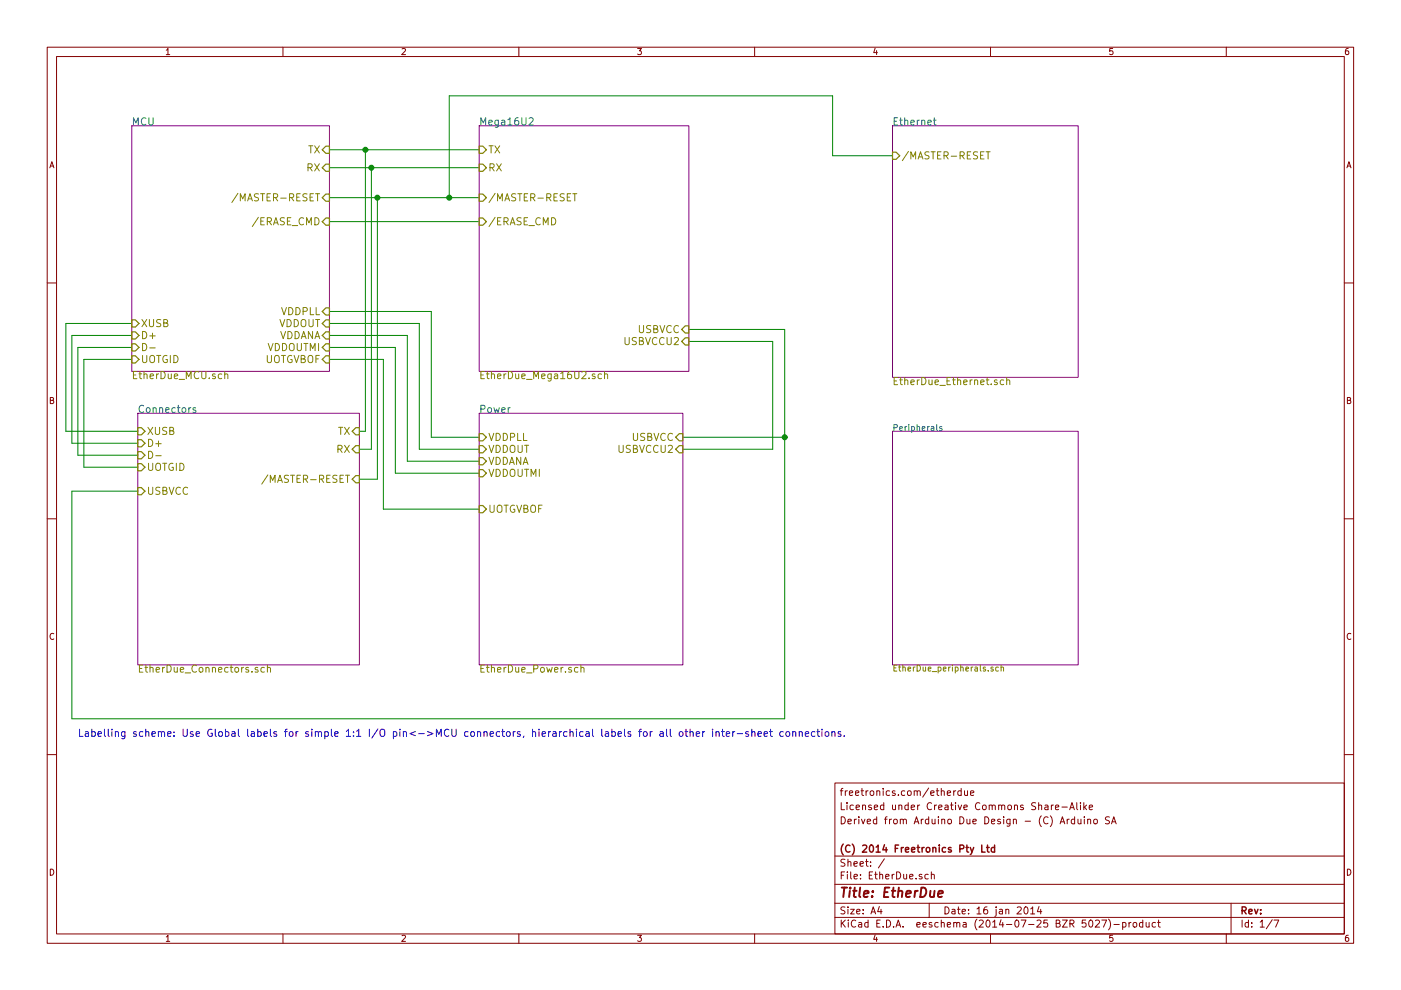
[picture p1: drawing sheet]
EESchema Schematic File Version 2
LIBS:freetronics_kicad_sch_lib
LIBS:power
LIBS:device
LIBS:transistors
LIBS:conn
LIBS:linear
LIBS:regul
LIBS:74xx
LIBS:cmos4000
LIBS:adc-dac
LIBS:memory
LIBS:xilinx
LIBS:special
LIBS:microcontrollers
LIBS:dsp
LIBS:microchip
LIBS:analog_switches
LIBS:motorola
LIBS:texas
LIBS:intel
LIBS:audio
LIBS:interface
LIBS:digital-audio
LIBS:philips
LIBS:display
LIBS:cypress
LIBS:siliconi
LIBS:opto
LIBS:atmel
LIBS:contrib
LIBS:valves
LIBS:EtherDue-cache
EELAYER 24 0
EELAYER END
$Descr A4 11693 8268
encoding utf-8
Sheet 1 7
Title "EtherDue"
Date "16 jan 2014"
Rev ""
Comp "(C) 2014 Freetronics Pty Ltd"
Comment1 ""
Comment2 "Derived from Arduino Due Design - (C) Arduino SA"
Comment3 "Licensed under Creative Commons Share-Alike"
Comment4 "freetronics.com/etherdue"
$EndDescr
Wire Wire Line
	7450 1300 6950 1300
Wire Wire Line
	6950 1300 6950 800 
Wire Wire Line
	6950 800  3750 800 
Connection ~ 3750 1650
Wire Wire Line
	3750 800  3750 1650
Connection ~ 3100 1400
Wire Wire Line
	3000 3750 3100 3750
Wire Wire Line
	3100 3750 3100 1400
Wire Wire Line
	1100 2700 550  2700
Wire Wire Line
	550  2700 550  3600
Wire Wire Line
	1100 2900 650  2900
Wire Wire Line
	650  2900 650  3800
Wire Wire Line
	1150 3900 700  3900
Connection ~ 6550 3650
Wire Wire Line
	6550 6000 6550 2750
Wire Wire Line
	6550 6000 600  6000
Wire Wire Line
	1150 3700 600  3700
Wire Wire Line
	5750 2850 6450 2850
Wire Wire Line
	6450 2850 6450 3750
Wire Wire Line
	6450 3750 5700 3750
Wire Wire Line
	2750 2900 3300 2900
Wire Wire Line
	3300 2900 3300 3950
Wire Wire Line
	3300 3950 4000 3950
Wire Wire Line
	4000 3750 3500 3750
Wire Wire Line
	3500 3750 3500 2700
Wire Wire Line
	3500 2700 2750 2700
Wire Wire Line
	2750 1650 4000 1650
Wire Wire Line
	4000 1400 2750 1400
Wire Wire Line
	2750 1250 4000 1250
Wire Wire Line
	2750 1850 4000 1850
Wire Wire Line
	2750 2600 3600 2600
Wire Wire Line
	3600 2600 3600 3650
Wire Wire Line
	3600 3650 4000 3650
Wire Wire Line
	2750 2800 3400 2800
Wire Wire Line
	3400 2800 3400 3850
Wire Wire Line
	3400 3850 4000 3850
Wire Wire Line
	5700 3650 6550 3650
Wire Wire Line
	6550 2750 5750 2750
Wire Wire Line
	2750 3000 3200 3000
Wire Wire Line
	3200 3000 3200 4250
Wire Wire Line
	3200 4250 4000 4250
Wire Wire Line
	550  3600 1150 3600
Wire Wire Line
	650  3800 1150 3800
Wire Wire Line
	600  6000 600  4100
Wire Wire Line
	600  4100 1150 4100
Wire Wire Line
	700  3900 700  3000
Wire Wire Line
	700  3000 1100 3000
Wire Wire Line
	600  3700 600  2800
Wire Wire Line
	600  2800 1100 2800
Wire Wire Line
	3000 3600 3050 3600
Wire Wire Line
	3050 3600 3050 1250
Connection ~ 3050 1250
Wire Wire Line
	3000 4000 3150 4000
Wire Wire Line
	3150 4000 3150 1650
Connection ~ 3150 1650
Text Notes 650  6150 0    60   ~ 0
Labelling scheme: Use Global labels for simple 1:1 I/O pin<->MCU connectors, hierarchical labels for all other inter-sheet connections.
$Sheet
S 1100 1050 1650 2050
U 515B960F
F0 "MCU" 60
F1 "EtherDue_MCU.sch" 60
F2 "TX" I R 2750 1250 60 
F3 "RX" I R 2750 1400 60 
F4 "VDDANA" I R 2750 2800 60 
F5 "VDDOUTMI" I R 2750 2900 60 
F6 "/ERASE_CMD" I R 2750 1850 60 
F7 "VDDPLL" I R 2750 2600 60 
F8 "VDDOUT" I R 2750 2700 60 
F9 "UOTGVBOF" I R 2750 3000 60 
F10 "XUSB" I L 1100 2700 60 
F11 "D+" I L 1100 2800 60 
F12 "D-" I L 1100 2900 60 
F13 "UOTGID" I L 1100 3000 60 
F14 "/MASTER-RESET" I R 2750 1650 60 
$EndSheet
$Sheet
S 4000 1050 1750 2050
U 515BC885
F0 "Mega16U2" 60
F1 "EtherDue_Mega16U2.sch" 60
F2 "TX" I L 4000 1250 60 
F3 "RX" I L 4000 1400 60 
F4 "USBVCC" I R 5750 2750 60 
F5 "/ERASE_CMD" I L 4000 1850 60 
F6 "/MASTER-RESET" I L 4000 1650 60 
F7 "USBVCCU2" I R 5750 2850 60 
$EndSheet
$Sheet
S 1150 3450 1850 2100
U 515D07DB
F0 "Connectors" 60
F1 "EtherDue_Connectors.sch" 60
F2 "UOTGID" I L 1150 3900 60 
F3 "D+" I L 1150 3700 60 
F4 "D-" I L 1150 3800 60 
F5 "USBVCC" I L 1150 4100 60 
F6 "XUSB" I L 1150 3600 60 
F7 "/MASTER-RESET" I R 3000 4000 60 
F8 "RX" I R 3000 3750 60 
F9 "TX" I R 3000 3600 60 
$EndSheet
$Sheet
S 7450 1050 1550 2100
U 51651351
F0 "Ethernet" 60
F1 "EtherDue_Ethernet.sch" 60
F2 "/MASTER-RESET" I L 7450 1300 60 
$EndSheet
$Sheet
S 7450 3600 1550 1950
U 51D4D3EB
F0 "Peripherals" 50
F1 "EtherDue_peripherals.sch" 50
$EndSheet
$Sheet
S 4000 3450 1700 2100
U 515CC1F3
F0 "Power" 60
F1 "EtherDue_Power.sch" 60
F2 "USBVCCU2" I R 5700 3750 60 
F3 "USBVCC" I R 5700 3650 60 
F4 "UOTGVBOF" I L 4000 4250 60 
F5 "VDDPLL" I L 4000 3650 60 
F6 "VDDOUT" I L 4000 3750 60 
F7 "VDDOUTMI" I L 4000 3950 60 
F8 "VDDANA" I L 4000 3850 60 
$EndSheet
$EndSCHEMATC
